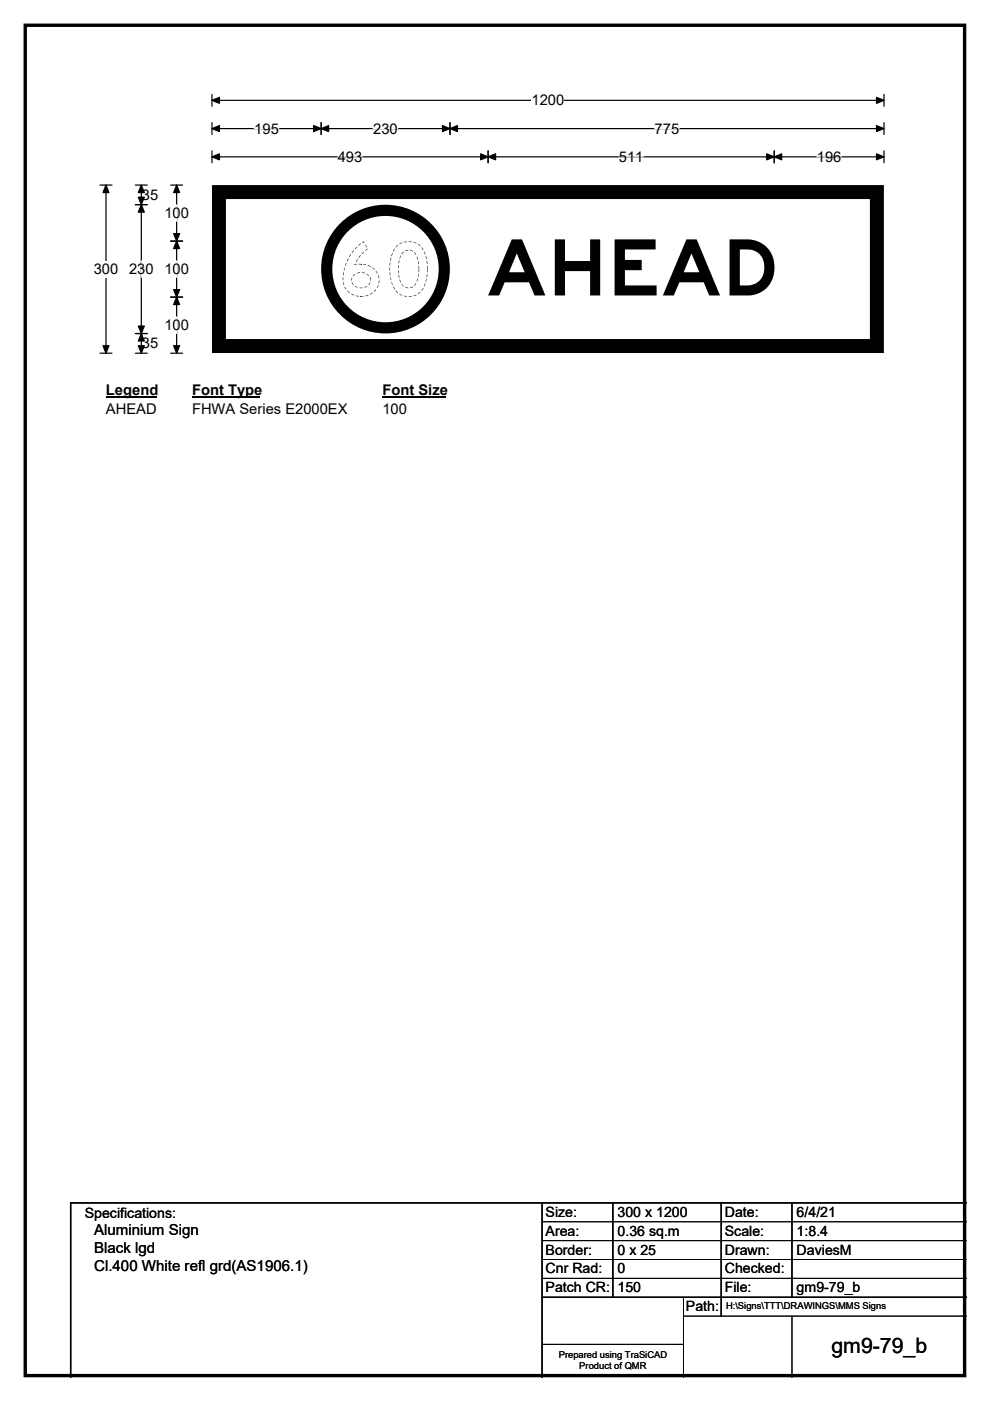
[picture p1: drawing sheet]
<svg xmlns="http://www.w3.org/2000/svg" width="210mm" height="297mm" viewBox="0 0 210 297" stroke-linecap="round" stroke-linejoin="round" font-family="sans-serif">
<path d="M5.4 5.4h199.2v286.3h-199.2z" fill="none" stroke="#000" stroke-width=".72"/>
<path d="M45 21.3h142.5M45 20v2.5M187.5 20v2.5" fill="none" stroke="#000" stroke-width=".25"/>
<path d="M45 21.3l1.5-.7v1.3zM185.9 20.6l1.6 .7-1.6 .6z" fill="#000" stroke="#000" stroke-width=".25"/>
<path d="M112.8 19.5h6.9v3.5h-6.9z" fill="#fff"/>
<g fill="none" stroke="#000" stroke-width=".25">
<path d="M21.2 39.2h2.5M22.5 39.2v35.7M45 27.3h142.5M45 26v2.5M45 32v2.5M45 33.3h142.5M68.1 26v2.5M95.4 26v2.5M103.5 32v2.5M164.2 32v2.5M187.5 26v2.5M187.5 32v2.5"/>
<path d="M21.2 74.9h2.5"/>
</g>
<g fill="#000" stroke="#000" stroke-width=".25">
<path d="M22.5 39.2l.6 1.6h-1.3zM45 27.3l1.5-.7v1.3zM45 33.3l1.5-.7v1.3zM68.1 27.3l1.6-.7v1.3zM66.5 26.6l1.6 .7-1.6 .6zM93.9 26.6l1.5 .7-1.5 .6zM95.4 27.3l1.6-.7v1.3zM103.5 33.3l1.6-.7v1.3zM101.9 32.6l1.6 .7-1.6 .6zM162.6 32.6l1.6 .7-1.6 .6zM164.2 33.3l1.6-.7v1.3zM185.9 26.6l1.6 .7-1.6 .6z"/>
<path d="M185.9 32.6l1.6 .7-1.6 .6zM21.8 73.3h1.3l-.6 1.6z"/>
</g>
<path d="M53.9 27.3h5.2M71.6 33.3h5.2M79.2 27.3h5.2M131.3 33.3h5.2M138.9 27.3h5.2M173.2 33.3h5.3" fill="none" stroke="#fff" stroke-width=".25"/>
<path d="M19.9 55.3h5.2v3.5h-5.2z" fill="#fff"/>
<path d="M28.7 39.2h2.5M30 39.2v35.7M36.2 39.2h2.5M37.5 39.2v35.7M28.7 43.4h2.5M36.2 51.1h2.5M28.7 70.7h2.5M28.7 74.9h2.5M36.2 74.9h2.5M36.2 63h2.5" fill="none" stroke="#000" stroke-width=".25"/>
<path d="M30 39.2l.6 1.6h-1.3zM37.5 39.2l.6 1.6h-1.3zM30 43.4l.6 1.6h-1.3zM29.3 41.8h1.3l-.6 1.6zM37.5 51.1l.6 1.6h-1.3zM36.8 49.5h1.3l-.6 1.6zM29.3 69.1h1.3l-.6 1.6zM30 70.7l.6 1.6h-1.3zM29.3 73.3h1.3l-.6 1.6zM36.8 61.4h1.3l-.6 1.6zM37.5 63l.6 1.6h-1.3zM36.8 73.3h1.3l-.6 1.6z" fill="#000" stroke="#000" stroke-width=".25"/>
<path d="M30 55.3v3.5M37.5 43.4v3.5M37.5 55.3v3.5M37.5 67.2v3.5" fill="none" stroke="#fff" stroke-width=".25"/>
<path d="M22.5 80.9h10.7v3.5h-10.7z" fill="#fff"/>
<path d="M22.5 84.2h10.7" fill="none" stroke="#000" stroke-width=".32"/>
<path d="M40.7 80.9h14.4v3.5h-14.4z" fill="#fff"/>
<path d="M40.7 84.2h14.4" fill="none" stroke="#000" stroke-width=".32"/>
<path d="M81.1 80.9h13.5v3.5h-13.5z" fill="#fff"/>
<path d="M81.1 84.2h13.5" fill="none" stroke="#000" stroke-width=".32"/>
<g fill="#fff">
<path d="M22.4 85.1h10.8v3.5h-10.8z"/>
<path d="M40.7 85.1h32.9v3.5h-32.9z"/>
<path d="M81.1 85.1h5.2v3.5h-5.2z"/>
<path d="M45 39.3h142.5v35.6h-142.5z"/>
</g>
<path d="M45 39.2h142.5v35.7h-142.5z" fill="none" stroke="#fff" stroke-width=".21"/>
<path d="M46.4 40.7h139.6v32.7h-139.6z" fill="none" stroke="#000" stroke-width="3"/>
<circle cx="81.7" cy="57" r="13.7" fill="#fff"/>
<circle cx="81.8" cy="57.1" r="12.5" fill="none" stroke="#000" stroke-width="2.4"/>
<g fill="#221f20">
<path d="M80.3 59.4h.2l-.1 .7-.1-.1z"/>
<path d="M80.2 60.4l.1 .1-.1 .3z"/>
<path d="M80.1 60.7l.1 .1-.2 .3-.1-.1z"/>
<path d="M79.7 61.3l.1 .1-.4 .5-.1-.1z"/>
<path d="M78.4 62.4l.6-.4 .1 .1-.6 .4z"/>
<path d="M78.1 62.5v.1z"/>
<path d="M77.5 62.7l.5-.2 .1 .2-.6 .1z"/>
<path d="M76.6 62.8h.5v.1h-.5z"/>
<path d="M76.5 62.8l.1 .1z"/>
<path d="M75.5 62.6l.6 .2v.1l-.6-.1z"/>
<path d="M75.1 62.5l-.1 .1z"/>
<path d="M74.5 62.3l.6 .2-.1 .1-.5-.2z"/>
<path d="M73.9 61.8l.3 .2-.1 .1-.3-.2z"/>
<path d="M73.7 61.6l.2 .2-.1 .1-.2-.2z"/>
<path d="M73 60.8h.2l.3 .5h-.2z"/>
<path d="M72.7 59.8h.2l.1 .6-.1 .1z"/>
<path d="M72.7 59.3l.1 .1z"/>
<path d="M72.7 58.8h.1v.5h-.1z"/>
<path d="M72.8 57.7l.1 .1v.6h-.2z"/>
<path d="M73 57h.1l-.1 .4h-.1z"/>
<path d="M73 56.7l.1 .3-.1-.1z"/>
<path d="M73.4 55.8h.1l-.2 .6-.1-.1z"/>
<path d="M73.8 54.8l.2 .1-.3 .5h-.1z"/>
<path d="M74.3 53.9l.2 .1-.4 .5-.1-.1z"/>
<path d="M74.9 53.2l.2-.1-.4 .6-.1-.1z"/>
<path d="M75.2 52.8h.2z"/>
<path d="M75.5 52.5l.2-.2 .1 .1-.4 .4-.1-.1z"/>
<path d="M76 52l.5-.4 .1 .1-.5 .4z"/>
<path d="M76.8 51.4l.3-.2-.2 .3z"/>
<path d="M77 51.3l.1-.1 .2 .3-.1 .1z"/>
<path d="M77.4 51.9l.1-.1 .4 .6-.2 .1z"/>
<path d="M77.5 53l.5-.3v.1l-.5 .4z"/>
<path d="M77.1 53.4v.2z"/>
<path d="M76.8 53.7l.2-.2 .1 .1-.3 .3z"/>
<path d="M76.4 54.1v.2z"/>
<path d="M76.3 54.3h.1l-.3 .4-.1-.1z"/>
<path d="M75.8 54.9v.3z"/>
<path d="M75.7 55.1l.1 .1-.2 .3h-.1z"/>
<path d="M75.3 55.9h.1l-.2 .3z"/>
<path d="M75.2 56.1l-.1 .1z"/>
<path d="M76 55.9h.3v.2h-.3z"/>
<path d="M76.3 55.9h.3v.2h-.3z"/>
<path d="M76.6 55.9l.1 .2z"/>
<path d="M77 56l.7 .1v.1l-.6-.1z"/>
<path d="M78.1 56.2l-.1 .1z"/>
<path d="M78.1 56.2l.6 .3-.1 .1-.5-.3z"/>
<path d="M79 56.7l.3 .3-.1 .1-.3-.3z"/>
<path d="M79.3 57l.2 .1-.1 .1-.2-.1z"/>
<path d="M79.7 57.5l.1-.1 .3 .6h-.1z"/>
<path d="M80.2 58.4l.1-.1 .2 .7h-.2z"/>
<path d="M80.3 59.4h.2z"/>
<path d="M78.4 58.8h.1l.2 .6h-.2z"/>
<path d="M78.4 58.8h.1z"/>
<path d="M78.1 58.2l.2 .2-.1 .1-.2-.2z"/>
<path d="M77.8 58l.3 .2-.1 .1-.3-.2z"/>
<path d="M76.8 57.7l.6 .1-.1 .2-.6-.2z"/>
<path d="M75.8 57.8l.5-.1v.1l-.5 .2z"/>
<path d="M75.7 57.9l.1 .1z"/>
<path d="M75.1 58.2l.2-.1 .1 .1-.2 .1z"/>
<path d="M75 58.4l.1-.2 .1 .1-.3 .3z"/>
<path d="M74.6 58.8l.1 .1-.1 .5h-.1z"/>
<path d="M74.5 59.4l.1 .1z"/>
<path d="M74.6 59.9l.2 .1-.1 .1z"/>
<path d="M74.7 60.1l.1-.1 .2 .4h-.1z"/>
<path d="M75.3 60.6l.5 .2v.2l-.5-.3z"/>
<path d="M75.8 60.9v.1z"/>
<path d="M76.3 61h.3v.1h-.4z"/>
<path d="M76.6 61h.3v.1h-.3z"/>
<path d="M77.3 60.9l.1 .1z"/>
<path d="M77.4 60.8l.4-.2 .1 .1-.5 .3z"/>
<path d="M78.4 60l.1 .1-.3 .4-.1-.1z"/>
<path d="M78.5 59.9h.1l-.1 .2z"/>
<path d="M78.5 59.4l.2 .1z"/>
<path d="M90.6 57.1h.1v.6h-.1z"/>
<path d="M90.6 58.1h.1l-.1 .3h-.1z"/>
<path d="M90.5 58.4h.1v.4l-.1-.1z"/>
<path d="M90.4 59.1h.1l-.1 .5h-.1z"/>
<path d="M90.3 59.6l.1 .2z"/>
<path d="M90.1 60.1h.2l-.3 .6h-.1z"/>
<path d="M89.9 60.7h.1z"/>
<path d="M89.7 61l.1 .1-.3 .5h-.1z"/>
<path d="M89.4 61.6l.1 .1z"/>
<path d="M88.6 62.3l.5-.4 .1 .1-.5 .4z"/>
<path d="M88.2 62.5l.1 .1z"/>
<path d="M87.7 62.7l.5-.2 .1 .1-.6 .2z"/>
<path d="M86.7 62.8l.6-.1 .1 .2h-.7z"/>
<path d="M85.7 62.7l.6 .1v.1l-.6-.1z"/>
<path d="M84.8 62.3l.5 .3v.1l-.5-.2z"/>
<path d="M84.8 62.3l-.1 .1z"/>
<path d="M84.1 61.7l.3 .4-.1 .1-.3-.4z"/>
<path d="M83.9 61.7h.2z"/>
<path d="M83.4 60.9l.1-.1 .3 .5h-.1z"/>
<path d="M83.4 60.8h.1z"/>
<path d="M83.1 60.1l.1-.1 .1 .4h-.1z"/>
<path d="M83 59.8h.1l.1 .2-.1 .1z"/>
<path d="M82.8 59.1h.2v.3h-.1z"/>
<path d="M82.8 58.8h.1l.1 .3h-.2z"/>
<path d="M82.7 58.1h.1v.3h-.1z"/>
<path d="M82.6 57.8l.2-.1v.4h-.1z"/>
<path d="M82.6 57.1h.1v.3l-.1-.1z"/>
<path d="M82.6 56.7h.1v.4h-.1z"/>
<path d="M82.7 55.7h.1v.6h-.2z"/>
<path d="M82.7 55.7h.1z"/>
<path d="M82.9 54.7h.1l-.1 .6h-.2z"/>
<path d="M83.2 53.7h.1l-.2 .6h-.1z"/>
<path d="M83.6 52.8h.2l-.3 .6-.1-.1z"/>
<path d="M84.1 52.1l.2-.2 .1 .1-.4 .5-.1-.1z"/>
<path d="M84.7 51.7l.3-.2 .1 .1-.4 .2z"/>
<path d="M85 51.5l.3-.1v.1l-.2 .1z"/>
<path d="M85.6 51.3l.7-.1v.1l-.6 .1z"/>
<path d="M86.7 51.2h.7l-.1 .2-.6-.1z"/>
<path d="M87.7 51.3l.6 .2v.1l-.6-.2z"/>
<path d="M88.7 51.7l.5 .4-.1 .1-.4-.3z"/>
<path d="M89.4 52.5h.1l.4 .5h-.2z"/>
<path d="M89.9 53.4l.1-.1 .3 .6-.2 .1z"/>
<path d="M90.3 54.3h.1l.1 .6h-.1z"/>
<path d="M90.5 55.4l.1-.1 .1 .7h-.1z"/>
<path d="M90.6 56.4h.1v.6h-.1z"/>
<path d="M88.8 56.4h.1v.7h-.1z"/>
<path d="M88.6 55.4h.2l.1 .6h-.2z"/>
<path d="M88.4 54.4h.1l.2 .6h-.1z"/>
<path d="M88.1 54h.2z"/>
<path d="M87.9 53.5l.3 .4-.1 .1-.3-.4z"/>
<path d="M87.6 53.2l-.1 .1z"/>
<path d="M87 53l.6 .2-.1 .1-.5-.2z"/>
<path d="M86.1 53.1l.5-.1v.1l-.5 .1z"/>
<path d="M85.9 53.1l.2 .1z"/>
<path d="M85.6 53.3v.1z"/>
<path d="M85.4 53.4h.2l-.3 .5-.1-.1z"/>
<path d="M85.2 53.8l.1 .1z"/>
<path d="M84.9 54.2l.2 .1-.1 .2z"/>
<path d="M84.9 54.4l.1 .1-.2 .3h-.1z"/>
<path d="M84.6 55.2h.2l-.1 .4h-.2z"/>
<path d="M84.5 55.6h.2l-.1 .2h-.1z"/>
<path d="M84.5 56.2l.1 .1z"/>
<path d="M84.4 56.3h.2l-.1 .6h-.1z"/>
<path d="M84.4 57.3h.1l.1 .5-.1 .1z"/>
<path d="M84.5 58.3h.1l.1 .5h-.1z"/>
<path d="M84.6 58.8l.2 .1z"/>
<path d="M84.7 59.3h.2v.2l-.1 .1z"/>
<path d="M84.8 59.6h.1l.2 .3h-.2z"/>
<path d="M85.1 60.3l.2-.1 .4 .5-.1 .1z"/>
<path d="M86 60.9l.6 .1v.1l-.6-.1z"/>
<path d="M87 61l.5-.3 .1 .2-.6 .2z"/>
<path d="M88.2 60h.1l-.4 .6-.1-.1z"/>
<path d="M88.4 59.6l.1 .1z"/>
<path d="M88.5 59.1h.2l-.2 .5h-.1z"/>
<path d="M88.5 59l.2 .1z"/>
<path d="M88.7 58.4l.1 .1v.2h-.2z"/>
<path d="M88.8 57.1h.1v.6l-.1-.1z"/>
<circle cx="75.5" cy="56.1" r=".17"/>
<circle cx="88.8" cy="58.2" r=".17"/>
</g>
<path d="M115 255v37M130 255v20M153 255v24M168 255v20M205 255h-190v37M115 275h90" fill="none" stroke="#000" stroke-width=".3"/>
<path d="M115 259h90M115 263h90M115 267h90M115 271h90M145 279h60M145 275v17M168 279v13M115 285h30" fill="none" stroke="#000" stroke-width=".21"/>
<text font-size="16.5" x="103.1" y="62.7">AHEAD</text>
<text font-size="4.5" x="176.4" y="286.9">gm9-79_b</text>
<g font-size="3.2">
<text x="20" y="261.9">Aluminium Sign</text>
<text x="20" y="265.7">Black lgd</text>
<text x="20" y="269.6">Cl.400 White refl grd(AS1906.1)</text>
</g>
<g font-size="3.1">
<text x="112.8" y="22.3">1200</text>
<text x="53.9" y="28.3">195</text>
<text x="79.2" y="28.3">230</text>
<text x="138.9" y="28.3">775</text>
<text x="71.6" y="34.3">493</text>
<text x="131.3" y="34.3">511</text>
<text x="173.2" y="34.3">196</text>
<text x="30.1" y="42.4">35</text>
<text x="34.9" y="46.2">100</text>
<text x="19.9" y="58.1">300</text>
<text x="27.4" y="58.1">230</text>
<text x="34.9" y="58.1">100</text>
<text x="34.9" y="70">100</text>
<text x="30.1" y="73.9">35</text>
<text x="22.5" y="83.7">Legend</text>
<text x="40.7" y="83.7">Font Type</text>
<text x="81.1" y="83.7">Font Size</text>
<text x="22.5" y="87.9">AHEAD</text>
<text x="40.7" y="87.9">FHWA Series E2000EX</text>
<text x="81.1" y="87.9">100</text>
</g>
<g font-size="3">
<text x="115.7" y="258">Size:</text>
<text x="131" y="258">300 x 1200</text>
<text x="153.7" y="258">Date:</text>
<text x="169" y="258">6/4/21</text>
<text x="18" y="258.2">Specifications:</text>
<text x="115.7" y="262">Area:</text>
<text x="131" y="262">0.36 sq.m</text>
<text x="153.7" y="262">Scale:</text>
<text x="169" y="262">1:8.4</text>
<text x="115.7" y="266">Border:</text>
<text x="115.7" y="270">Cnr Rad:</text>
<text x="131" y="266">0 x 25</text>
<text x="131" y="270">0</text>
<text x="153.7" y="266">Drawn:</text>
<text x="153.7" y="270">Checked:</text>
<text x="169" y="266">DaviesM</text>
<text x="115.7" y="274">Patch CR:</text>
<text x="131" y="274">150</text>
<text x="153.7" y="274">File:</text>
<text x="169" y="274">gm9-79_b</text>
<text x="145.5" y="278">Path:</text>
</g>
<g font-size="2">
<text x="154" y="277.6">H:\Signs\TTT\DRAWINGS\MMS Signs</text>
<text x="118.5" y="287.8">Prepared using TraSiCAD</text>
<text x="122.9" y="290.2">Product of QMR</text>
</g>
</svg>
